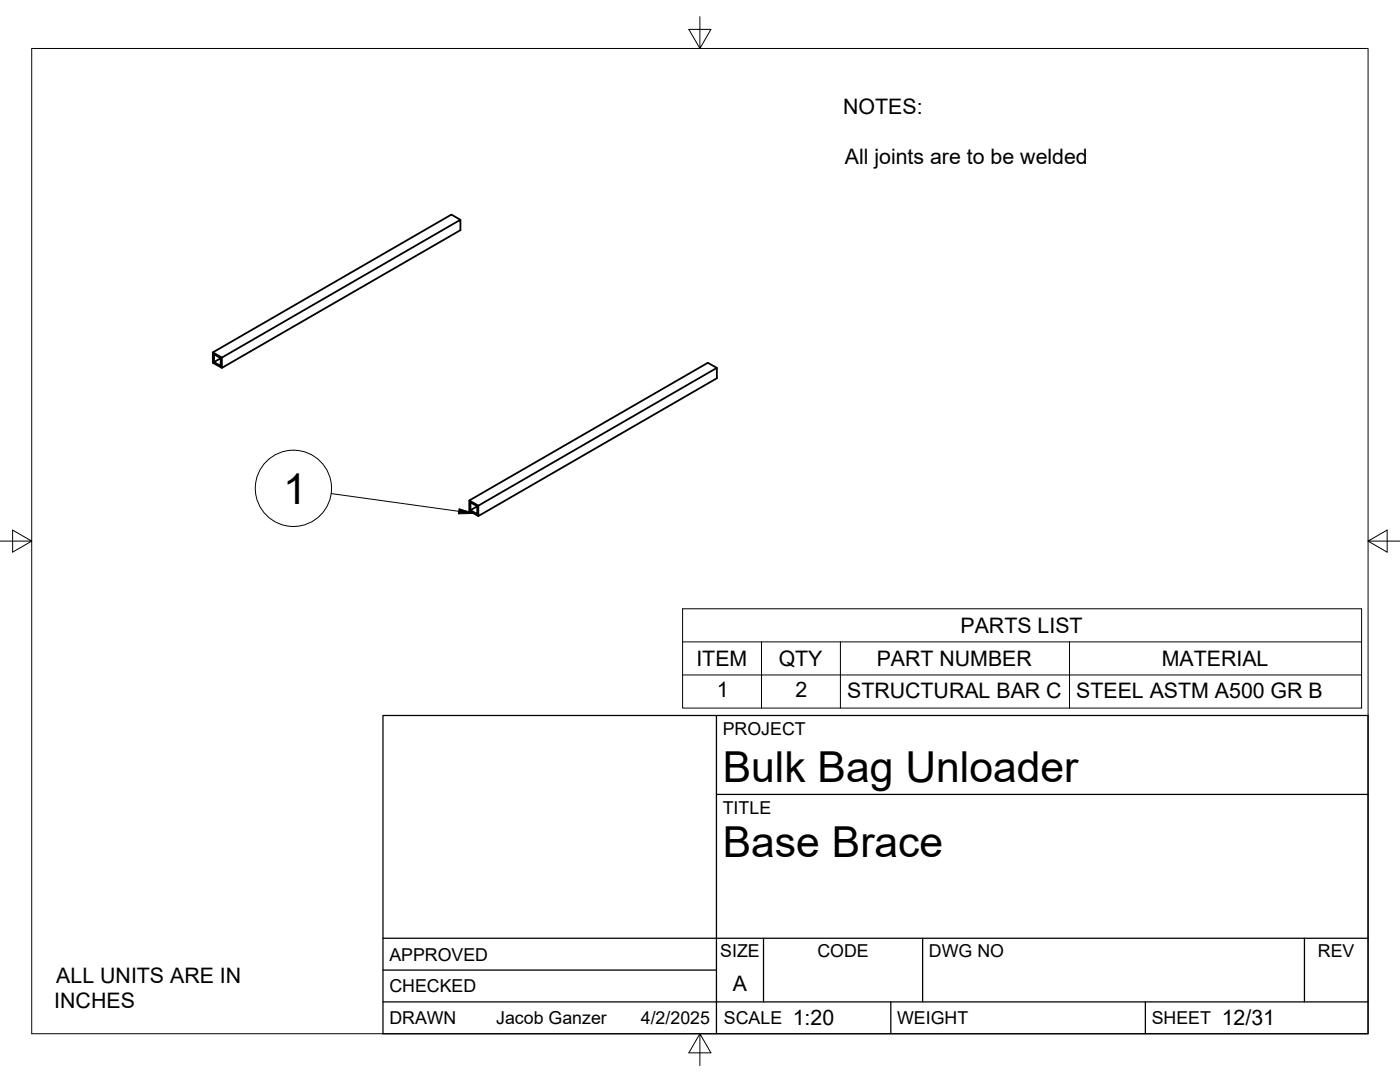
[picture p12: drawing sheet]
<svg xmlns="http://www.w3.org/2000/svg" width="279mm" height="216mm" viewBox="0 0 279 216" stroke-linecap="round" stroke-linejoin="round" font-family="sans-serif">
<!-- layer: Visible -->
<path d="M91.9 43.9l-1.8-1.1-47.6 27.5v2.1l1.8 1M42.5 70.3l1.8 1.1 47.6-27.5v2l-47.6 27.5v-2M42.7 72.2l1.3-.7v1.5zM44 71.5l-1.3-.8v1.5M143.1 73.4l-1.8-1-47.6 27.5v2l1.8 1.1M93.7 99.9l1.8 1 47.6-27.5v2.1l-47.6 27.5v-2.1M93.9 101.8l1.3-.8v1.6zM95.2 101l-1.3-.8v1.6" fill="none" stroke="#000" stroke-width=".36"/>
<!-- layer: Border -->
<path d="M6.3 9.7h266.7v196.6h-266.7zM139.7 3.3v6.4l2.2-3.8h-4.4l2.2 3.8M0 108h6.3l-3.8-2.2v4.4l3.8-2.2M273 108l3.8 2.2v-4.4l-3.8 2.2h6.4M139.7 206.3l-2.2 3.8h4.4l-2.2-3.8v6.3" fill="none" stroke="#000" stroke-width=".2"/>
<!-- layer: Titleblock -->
<path d="M76.4 142.8h196.6v63.5h-196.6zM143 158.5h130M143 142.8v63.5M76.4 199.9h196.6M76.4 193.6h66.6M76.4 187.2h196.6M152.4 187.2v12.7M177.8 199.9v6.4M184.1 187.2v12.7M228.6 199.9v6.4M260.3 187.2v12.7" fill="none" stroke="#000" stroke-width=".25"/>
<!-- layer: Parts Lists -->
<path d="M136.2 121.5h135.5v19.8h-135.5zM136.2 128.1h135.5M136.2 134.7h135.5M152 128.1v13.2M167.7 128.1v13.2M213.4 128.1v13.2" fill="none" stroke="#000" stroke-width=".2"/>
<!-- layer: Balloons -->
<circle cx="58.6" cy="97.4" r="7.6" fill="none" stroke="#000" stroke-width=".2"/>
<!-- layer: 0 -->
<path d="M91.6 101.5l3 .9-3.1 .1z" fill="#000" stroke="#000" stroke-width=".2"/>
<path d="M66.1 98.5l25.4 3.5" fill="none" stroke="#000" stroke-width=".2"/>
<g font-size="8.5">
<text x="56.5" y="100.5">1</text>
<text x="144.3" y="156">Bulk Bag Unloader</text>
<text x="144.3" y="171">Base Brace</text>
</g>
<g font-size="4.3">
<text x="168.3" y="22.6">NOTES:</text>
<text x="168.6" y="32.8">All joints are to be welded</text>
<text x="191.7" y="126.3">PARTS LIST</text>
<text x="139" y="132.9">ITEM</text>
<text x="155.4" y="132.8">QTY</text>
<text x="175" y="132.9">PART NUMBER</text>
<text x="231.9" y="132.9">MATERIAL</text>
<text x="143.1" y="139">1</text>
<text x="158.7" y="139">2</text>
<text x="169.1" y="139.3">STRUCTURAL BAR C</text>
<text x="214.8" y="139.3">STEEL ASTM A500 GR B</text>
<text x="11.2" y="196.1">ALL UNITS ARE IN</text>
<text x="146.3" y="197.7">A</text>
<text x="10.8" y="201.2">INCHES</text>
<text x="158.2" y="204.6">1:20</text>
<text x="243.8" y="204.6">12/31</text>
</g>
<g font-size="3.5">
<text x="144.3" y="146.6">PROJECT</text>
<text x="144.3" y="162.3">TITLE</text>
<text x="77.7" y="191.7">APPROVED</text>
<text x="143.7" y="191">SIZE</text>
<text x="163.1" y="191">CODE</text>
<text x="185.4" y="191">DWG NO</text>
<text x="263" y="191">REV</text>
<text x="77.7" y="198">CHECKED</text>
<text x="77.7" y="204.4">DRAWN</text>
<text x="99" y="204.4">Jacob Ganzer</text>
<text x="127.9" y="204.4">4/2/2025</text>
<text x="144.5" y="204.4">SCALE</text>
<text x="179" y="204.4">WEIGHT</text>
<text x="229.8" y="204.4">SHEET</text>
</g>
</svg>
